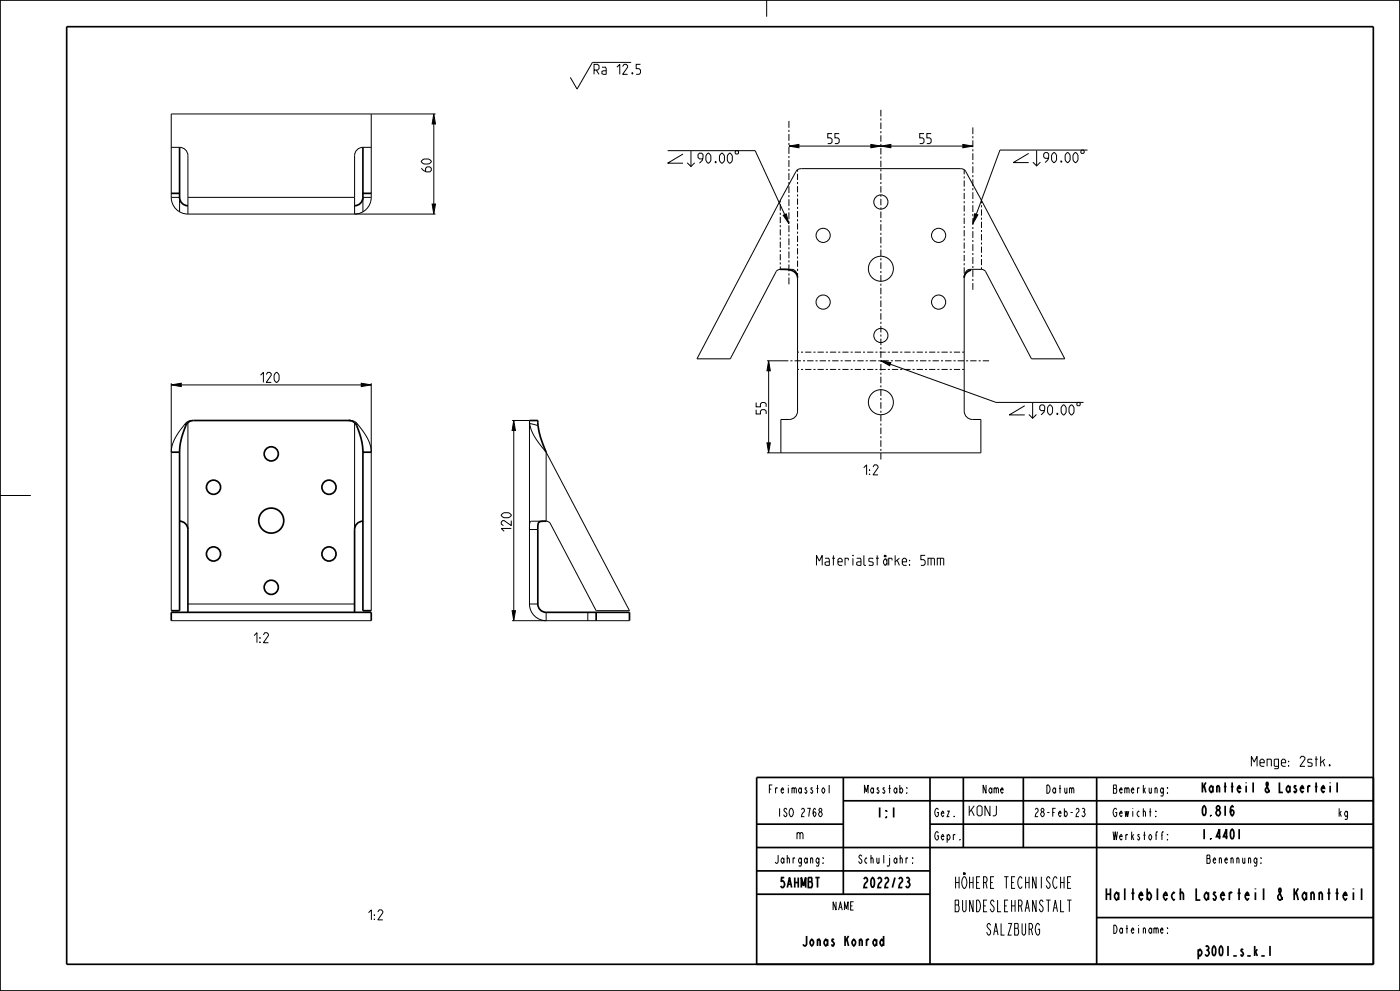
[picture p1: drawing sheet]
<svg xmlns="http://www.w3.org/2000/svg" width="420mm" height="297mm" viewBox="0 0 420 297" stroke-linecap="round" stroke-linejoin="round" font-family="sans-serif">
<g fill="#000">
<path d="M130.1 34.2l.5 3h-1zM236.7 43.8l3-.5v1zM261.3 43.3l3 .5-3 .5zM264.3 43.8l3-.5v1zM288.9 43.3l3 .5-3 .5zM129.6 61.2h1l-.5 3zM235 64.5l.9-.4 .8 2.9zM292.4 64l1 .4-1.5 2.6zM51.4 115.4l3-.5v1zM108.4 114.9l3 .5-3 .5zM230.6 108.1l.5 3h-1zM264.3 108.1l3 .6-.4 .9z"/>
<path d="M154.1 126l.5 3h-1zM230.1 132.7h1l-.5 3zM153.6 183h1l-.5 3z"/>
</g>
<g fill="none" stroke="#000" stroke-width=".3">
<path d="M189.3 18.7h-11.6l-4.6 8-2-3.5M230 0v5M111.4 34.2v25M130.1 34.2l.5 3h-1zM130.1 37.2v24M130.6 34.2h-79.2v25M200.3 45.2h26.3l8.8 19.1M204.9 46.2l-4.6 2.7h4.6M206.2 48.8l1.1 1.1 1.1-1.1M207.3 45.3v4.6M236.7 43.8l3-.5v1zM236.7 43.8h27.6"/>
<path d="M261.3 43.3l3 .5-3 .5zM264.3 43.8l3-.5v1zM267.3 43.8h21.6M288.9 43.3l3 .5-3 .5zM308.6 46l-4.6 2.7h4.6M309.9 48.6l1.1 1.1 1.1-1.1M311 45.1v4.6M326.3 45h-26.3l-7.1 19.2M106.4 64.2v-5h-50v5h74.2M129.6 61.2h1l-.5 3zM234.1 60l-25 47.5h10l13.8-26.2 .5-.4 .7-.2M235 64.5l.9-.4 .8 2.9z"/>
<path d="M292.4 64l1 .4-1.5 2.6zM294.4 60l25 47.5h-10l-13.8-26.2-.5-.4-.7-.2M51.4 115.4l3-.5v1zM51.4 114.9v68.1M54.4 115.4h54M108.4 114.9l3 .5-3 .5zM111.4 114.9v68.1M230.1 108.1h4.5M230.6 108.1l.5 3h-1zM230.6 111.1v21.6M264.3 108.1l3 .6-.4 .9zM267.1 109.1l31.7 11.5h26.3"/>
<path d="M153.6 126h5.2M154.1 126l.5 3h-1zM154.1 129v54M163.8 135.5l25 47.5h-10l-13.8-26.2-.5-.4-.7-.2zM230.1 132.7h1l-.5 3zM234.3 125.7v10M294.3 125.7v10h-64.2M307.4 121.6l-4.6 2.8h4.6M308.7 124.2l1.1 1.2 1.1-1.2M309.8 120.7v4.7M0 148.5h9.2M51.4 186h60"/>
<path d="M56.4 181h50M153.6 183h1l-.5 3zM153.6 186h10.2M161.3 181h-2.5a5 5 0 0 0 5 5M163.8 183.5v2.5M178.8 186h10"/>
<circle cx="264.3" cy="80.5" r="3.8"/>
</g>
<g fill="none" stroke="#000" stroke-width=".51">
<path d="M0 0h420v297h-420zM51.4 58h2.5M53.9 44.2v15M108.9 44.2v15M108.9 58h2.5M51.4 135.5h2.5v47.5h-2.5M111.4 135.5h-2.5v47.5h2.5M51.4 186v-2.5h60v2.5M56.4 181v2.5M106.4 181v2.5M161.3 181a2.5 2.5 0 0 0 2.5 2.5M178.8 186v-2.5h10v2.5"/>
<path d="M227 233h185v56h-185zM253 233v35M279 233v56M289 233v21M307 233v21M329 233v56M227 247h26M227 254h185M253 240h159M279 247h133M227 261h52M227 268h52"/>
<path d="M329 275h83"/>
</g>
<path d="M20 8h392v281h-392z" fill="none" stroke="#000" stroke-width=".5"/>
<!-- layer: A_ACHSEN -->
<g fill="none" stroke="#000" stroke-width=".3">
<path d="M236.7 36.3v2M236.7 38.9v.6M264.3 32.9v2M264.3 35.5v.6M264.3 36.7v2M264.3 39.3v.6M291.9 38.2v2M236.7 40.2v2M236.7 42.8v.7M236.7 44.1v2M236.7 46.7v.7M236.7 48v2"/>
<path d="M236.7 50.7v.6M236.7 51.9v2M236.7 54.6v.6M236.7 55.8v2.1M236.7 58.5v.6M236.7 59.7v2.1M239.3 50.8l-5.2 9.2M264.3 40.5v2M264.3 43.1v.6M264.3 44.3v2M264.3 46.9v.6M264.3 48.2v1.9"/>
<path d="M264.3 50.7v.6M264.3 52v1.9M264.3 54.5v.7M264.3 55.8v1.9M264.3 58.3v.7M264.3 59.6v1.9M289.3 50.8l5.1 9.2M291.9 40.8v.7M291.9 42.1v2M291.9 44.7v.6M291.9 46v2M291.9 48.6v.6"/>
<path d="M291.9 49.8v2.1M291.9 52.5v.6M291.9 53.7v2.1M291.9 56.4v.6M291.9 57.6v2M236.7 62.4v.6M236.7 63.6v2.1M236.7 66.3v.6M236.7 67.5v2.1M236.7 70.2v.6M236.7 71.4v2.1M236.7 74.1v.6"/>
<path d="M236.7 75.3v2.1M236.7 78v.6M236.7 79.3v2M264.3 62.2v.6M264.3 63.4v1.9M264.3 66v.6M264.3 67.2v2M264.3 69.8v.6M264.3 71v2M264.3 73.6v.6M264.3 74.8v2M264.3 77.4v.6"/>
<path d="M264.3 78.6v2M291.9 60.3v.6M291.9 61.5v2M291.9 64.2v.6M291.9 65.4v2M291.9 68v.7M291.9 69.3v2M291.9 71.9v.6M291.9 73.2v2M291.9 75.8v.6M291.9 77.1v2M291.9 79.7v.6"/>
<path d="M234.1 80.7h3.6a2.27 2.27 0 0 1 1.6 2.5M236.7 81.9v.6M236.7 83.2v2M264.3 81.2v.6M264.3 82.4v2M264.3 85v.6M264.3 86.2v2M264.3 88.8v.6M264.3 90.1v1.9M264.3 92.6v.6M264.3 93.9v1.9M264.3 96.4v.7"/>
<path d="M264.3 97.7v1.9M291.9 80.9v2.1M291.9 83.6v.6M291.9 84.8v2.1M294.4 80.7h-3.6a2.27 2.27 0 0 0-1.5 2.5M234.6 108.1h1.9M237.1 108.1h.7M238.4 108.1h1.9M239.3 105.5v5.2M240.9 108.1h.6M242.1 108.1h1.9M244.7 108.1h.6"/>
<path d="M245.9 108.1h1.9M248.4 108.1h.6M249.7 108.1h1.9M252.2 108.1h.6M253.4 108.1h1.9M256 108.1h.6M257.2 108.1h1.9M259.7 108.1h.6M261 108.1h1.9M263.5 108.1h.6M264.3 100.2v.7M264.3 101.5v1.9"/>
<path d="M264.3 104.1v.6M264.3 105.3v1.9M264.3 107.9v.6M264.3 109.1v2M264.3 111.7v.6M264.3 112.9v2M264.3 115.5v.6M264.3 116.7v2M264.3 119.3v.6M264.7 108.1h1.9M267.2 108.1h.7M268.5 108.1h1.9"/>
<path d="M271 108.1h.6M272.2 108.1h2M274.8 108.1h.6M276 108.1h1.9M278.5 108.1h.7M279.8 108.1h1.9M282.3 108.1h.6M283.5 108.1h1.9M286.1 108.1h.6M287.3 108.1h1.9M289.3 105.5v5.2M289.8 108.1h.6"/>
<path d="M291.1 108.1h1.9M293.6 108.1h.6M294.8 108.1h1.9M264.3 120.5v2M264.3 123.1v.6M264.3 124.3v2M264.3 126.9v.6M264.3 128.1v2M264.3 130.7v.6M264.3 132v1.9M264.3 134.5v.6M264.3 135.8v1.9"/>
<circle cx="246.9" cy="70.5" r="2.13"/>
<circle cx="264.3" cy="60.5" r="2.13"/>
<circle cx="281.6" cy="70.5" r="2.13"/>
<circle cx="246.9" cy="90.5" r="2.13"/>
<circle cx="281.6" cy="90.5" r="2.13"/>
<circle cx="264.3" cy="100.5" r="2.13"/>
<circle cx="264.3" cy="120.5" r="3.8"/>
</g>
<path d="M239.3 50.8v32.4M234.1 60v20.7M289.3 83.2v-32.4M294.4 80.7v-20.7M289.3 110.7h-50M289.3 105.5h-50" fill="none" stroke="#000" stroke-width=".3" stroke-dasharray=".6 .6 1.9 .6" stroke-linecap="butt"/>
<g fill="none" stroke="#000" stroke-width=".51">
<path d="M234.1 80.7h.6a4 4 0 0 1 4.4 1.7l.2 .8M291.3 80.9l-.1 .1a2.45 2.45 0 0 0-1.9 2.2"/>
<circle cx="81.4" cy="136" r="2.13"/>
<circle cx="64.1" cy="146" r="2.13"/>
<circle cx="81.4" cy="156" r="3.8"/>
<circle cx="98.7" cy="146" r="2.13"/>
<circle cx="64.1" cy="166" r="2.13"/>
<circle cx="81.4" cy="176" r="2.13"/>
<circle cx="98.7" cy="166" r="2.13"/>
</g>
<!-- layer: A_RUNDUNGEN -->
<g fill="none" stroke="#000" stroke-width=".3">
<path d="M51.4 44.2a4.9 4.9 0 0 1 4 .5 2.5 2.5 0 0 1 1 2v12.5M111.4 44.2a4.9 4.9 0 0 0-4.1 .5 2.5 2.5 0 0 0-.9 2v12.5M239.3 50.8l1.2-.3h47.6l1.2 .3M53.9 63.5v-4.3h-2.5a5 5 0 0 0 5 5M108.9 63.5v-4.3h2.5a5 5 0 0 1-5 5M239.3 83.2v22.3M289.3 83.2v22.3M239.3 110.7v12.5a2.5 2.5 0 0 1-2.5 2.5h-2.5M289.3 110.7v12.5a2.5 2.5 0 0 0 2.5 2.5h2.5M55.6 126.9l.1 .7M55.6 126.9a14.4 14.4 0 0 0-4.2 8.2v.4M56.4 126.7v32"/>
<path d="M57.6 126l-1.2 .3-.8 .6M105.2 126l1.2 .3 .7 .6M106.4 126.7v32M107.1 126.9a14.4 14.4 0 0 1 4.3 8.2v.4M107.1 126.9l-.1 .7M158.8 126.3l.1 .6M158.8 126v55M158.9 126.9l2.5 .7M158.9 126.9a15.4 15.4 0 0 0 4.5 8l.4 .6M163.8 156.2h-4.5a2.63 2.63 0 0 0-.5 2.5h2.5M163.8 186h15M176.3 183.5v2.5"/>
</g>
<path d="M53.9 59.2a2.5 2.5 0 0 0 2.5 2.5M108.9 59.2a2.5 2.5 0 0 1-2.5 2.5M104.6 126a2.5 2.5 0 0 1 2.4 1.6l1.4 4.1 .5 3.8M105.2 126h-47.1a2.5 2.5 0 0 0-2.4 1.6l-1.3 4.1-.5 3.8M158.8 126h2.5l.1 1a24.3 24.3 0 0 0 2.4 8.5M53.9 156.2a2.5 2.5 0 0 1 2.5 2.5v22.3M108.9 156.2a2.5 2.5 0 0 0-2.5 2.5v22.3M163.8 156.2h-.9a1.36 1.36 0 0 0-1.6 1.8v23M163.8 183.5h15" fill="none" stroke="#000" stroke-width=".51"/>
<g font-size="4.6">
<text x="284.1" y="266.3">HÖHERE TECHNISCHE</text>
<text x="326.8" y="269.8">Halteblech Laserteil &amp; Kanntteil</text>
<text x="284.1" y="273.3">BUNDESLEHRANSTALT</text>
<text x="294.6" y="280.3">SALZBURG</text>
</g>
<g font-size="3.9">
<text x="178.2" y="22.3">Ra 12.5</text>
<text x="248.3" y="43">55</text>
<text x="275.9" y="43">55</text>
<text x="129.4" y="51.5" transform="rotate(-90 129.4 51.5)">60</text>
<text x="209.4" y="48.9">90.00</text>
<text x="313.1" y="48.7">90.00</text>
<text x="78.2" y="114.6">120</text>
<text x="229.8" y="124.1" transform="rotate(-90 229.8 124.1)">55</text>
<text x="311.9" y="124.4">90.00</text>
<text x="257.2" y="142.3">1:2</text>
<text x="153.4" y="159.2" transform="rotate(-90 153.4 159.2)">120</text>
<text x="244.4" y="169.4">Materialstärke: 5mm</text>
<text x="74.4" y="192.6">1:2</text>
<text x="374.8" y="229.7">Menge: 2stk.</text>
<text x="360.2" y="237.5">Kantteil &amp; Laserteil</text>
<text x="262.5" y="245">1:1</text>
<text x="290.2" y="244.5">KONJ</text>
<text x="360.2" y="244.5">0.816</text>
<text x="238.7" y="251.5">m</text>
<text x="360.2" y="251.5">1.4401</text>
<text x="233" y="266">5AHMBT</text>
<text x="257.8" y="266">2022/23</text>
<text x="108.7" y="275.7">1:2</text>
<text x="239" y="283.5">Jonas Konrad</text>
<text x="357.6" y="286.5">p3001_s_k_l</text>
</g>
<g font-size="3.3">
<text x="229.3" y="237.8">Freimasstol</text>
<text x="258.2" y="237.8">Masstab:</text>
<text x="294.1" y="237.8">Name</text>
<text x="313.1" y="237.8">Datum</text>
<text x="334.1" y="237.8">Bemerkung:</text>
<text x="232.2" y="244.8">ISO 2768</text>
<text x="280.2" y="244.8">Gez.</text>
<text x="309.2" y="244.8">28-Feb-23</text>
<text x="334.1" y="244.8">Gewicht:</text>
<text x="401.2" y="244.8">kg</text>
<text x="280.2" y="251.8">Gepr.</text>
<text x="334.1" y="251.8">Werkstoff:</text>
<text x="231.2" y="258.8">Jahrgang:</text>
<text x="256.2" y="258.8">Schuljahr:</text>
<text x="360.7" y="258.8">Benennung:</text>
<text x="249.1" y="272.8">NAME</text>
<text x="334.1" y="279.8">Dateiname:</text>
</g>
</svg>
